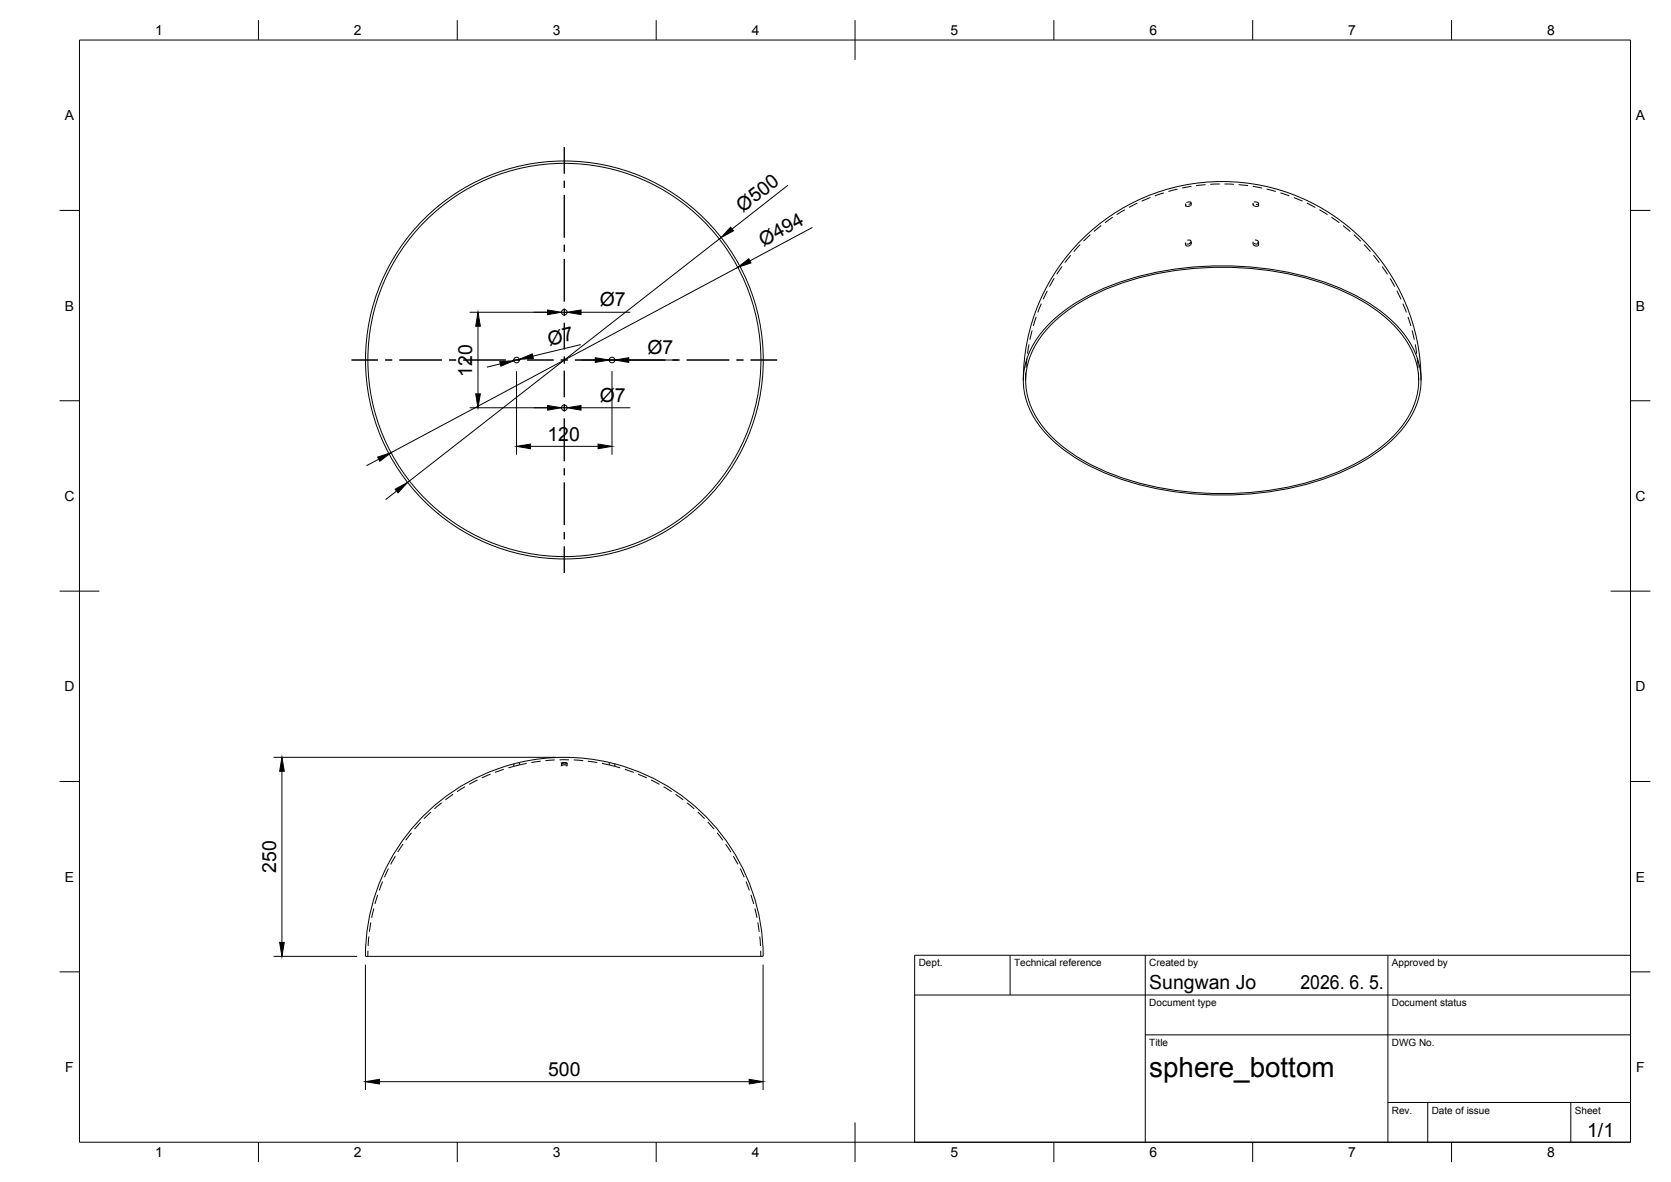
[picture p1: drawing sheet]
<svg xmlns="http://www.w3.org/2000/svg" width="420mm" height="297mm" viewBox="0 0 420 297" stroke-linecap="round" stroke-linejoin="round" font-family="sans-serif">
<!-- layer: Hidden -->
<g fill="none" stroke="#000" stroke-width=".25">
<path d="M274.2 59l-1.8 1.6M276.9 56.7l-1.8 1.5M279.8 54.6l-2 1.4M282.8 52.7l-2 1.2M286 51.1l-2.1 1M289.3 49.6l-2.2 1M292.6 48.5l-2.2 .7M296.1 47.5l-2.3 .6M298.1 51.1v.6M298.3 50.9l.8-.2a.31 .31 0 0 1 .4 .3 .31 .31 0 0 1-.4 .3l-.2 .1M299.4 51.3l-.1 .4-.8 .2a.27 .27 0 0 1-.4-.1 .27 .27 0 0 1 .2-.4M299.5 51v.5"/>
<path d="M299.6 46.8l-2.4 .5M303.1 46.4l-2.3 .3M306.7 46.2l-2.4 .1M307.9 46.2l2.4 .1M311.4 46.4l2.4 .3M315 46.8l2.4 .5M315.1 51v.5M315.3 51.3a.29 .29 0 0 0-.2 .4 .29 .29 0 0 0 .4 .1l.5 .1a.27 .27 0 0 0 .4-.1 .27 .27 0 0 0 0-.3M315.3 50.8h.8a.32 .32 0 0 1 .3 .5 .32 .32 0 0 1-.5 .1h-.1M316.5 51.1v.6M318.5 47.5l2.3 .6M321.9 48.5l2.3 .7"/>
<path d="M325.3 49.6l2.2 1M328.6 51.1l2.1 1M331.8 52.7l2 1.2M334.8 54.6l1.9 1.4M337.7 56.7l1.8 1.5M340.4 59l1.8 1.6M260.5 79.6l-.7 2.3M261.8 76.3l-.9 2.2M263.3 73.1l-1 2.1M265.1 69.9l-1.2 2.1M267 67l-1.3 1.9M269.2 64.1l-1.4 1.9"/>
<path d="M271.6 61.5l-1.6 1.7M298.1 60.9v.5M298.5 60.4l.3-.1a.53 .53 0 0 1 .7 .5 .53 .53 0 0 1-.7 .5h-.4M299.2 60.8v.1a.57 .57 0 0 1 .2 .7 .57 .57 0 0 1-.8 .2 .42 .42 0 0 1-.5-.5M299.5 60.7v.5M315.1 60.7v.5M315.5 60.3l.7 .2a.52 .52 0 0 1 .1 .8 .52 .52 0 0 1-.8-.1h-.2M316.1 61h.1a.52 .52 0 0 1 .1 .8 .52 .52 0 0 1-.8 0l-.3-.3-.1-.4M316.5 60.9v.5M343 61.5l1.6 1.7M345.4 64.1l1.4 1.9M347.5 67l1.4 1.9"/>
<path d="M349.5 70l1.2 2M351.2 73.1l1.1 2.1M352.7 76.3l.9 2.2M354 79.6l.8 2.3M257.9 93.6v2M258.2 90.1l-.2 2.3M258.7 86.5l-.3 2.4M259.5 83l-.5 2.4M355.1 83.1l.5 2.3M355.8 86.5l.4 2.4M356.4 90.1l.2 2.3M356.7 93.6v2"/>
<path d="M113.9 199.6l-1.9 1.4M116.9 197.7l-2 1.3M120.1 196l-2.1 1.1M123.3 194.5l-2.1 1M126.7 193.3l-2.3 .8M129.2 192v.6M129.2 192.6l-1.4 .4M130.6 192.2l-1.4 .4M130.6 191.6v.6M132.4 191.8l-1.8 .4M136 191.3l-2.4 .3M139.5 191l-2.4 .2"/>
<path d="M140.7 191h2.4M141.2 191.8v.6M142.6 192.4l-.8-.2-.6 .1 .1 .2M142.6 192.4l-.1 .1M142.6 191.8v.6M144.3 191l2.3 .2M147.8 191.3l2.4 .3M151.4 191.8l1.8 .4M153.2 192.2l1.4 .4M153.2 191.6v.6M154.6 192v.6M154.6 192.6l1.4 .4"/>
<path d="M157.1 193.3l2.2 .8M160.4 194.5l2.2 1M163.7 196l2.1 1.1M166.9 197.7l2 1.3M169.9 199.6l1.9 1.4M97.7 218.3l-1 2.1M99.4 215.1l-1.2 2.1M101.3 212.1l-1.3 2M103.5 209.3l-1.5 1.9M105.8 206.6l-1.6 1.8M108.3 204.1l-1.7 1.6M111 201.7l-1.8 1.6"/>
<path d="M172.7 201.7l1.9 1.6M175.5 204.1l1.7 1.6M178 206.6l1.6 1.8M180.3 209.3l1.5 1.9M182.5 212.1l1.3 2M184.4 215.1l1.1 2.1M186.1 218.3l1 2.1M92.5 238.9v1.4M92.8 235.3l-.2 2.4M93.2 231.8l-.3 2.4M94 228.3l-.5 2.3M95 224.9l-.7 2.3"/>
<path d="M96.2 221.5l-.8 2.3M187.6 221.5l.8 2.3M188.8 224.9l.7 2.3M189.8 228.3l.5 2.3M190.5 231.8l.4 2.4M191 235.4l.2 2.3M191.3 238.9v1.4"/>
</g>
<!-- layer: Visible -->
<g fill="none" stroke="#000" stroke-width=".25">
<path d="M257.3 95.6a50 50 0 0 1 50-50 50 50 0 0 1 50 50M263.8 81.4a51.4 51.4 0 0 1 24.7-12.5 81.7 81.7 0 0 1 49 3.8 38 38 0 0 1 16.2 12.1 18.1 18.1 0 0 1-1.4 23.4 43.8 43.8 0 0 1-20.3 12.5 81.8 81.8 0 0 1-54.9-2.2 38 38 0 0 1-16.1-12.1 18.1 18.1 0 0 1 1.3-23.3zM264.3 81.6a50.8 50.8 0 0 1 24.4-12.3 80.8 80.8 0 0 1 48.5 3.7 37.6 37.6 0 0 1 15.9 11.9 17.9 17.9 0 0 1-1.3 23.1 43.3 43.3 0 0 1-20.1 12.3 80.9 80.9 0 0 1-54.3-2 37.6 37.6 0 0 1-15.9-12 17.9 17.9 0 0 1 1.3-23.1zM130.6 191.6l-1.1 .3a49.9 49.9 0 0 0-37.6 48.4h100a50 50 0 0 0-61.3-48.7M141.2 191.8l.6-.2 .8 .2-.6 .2z"/>
<circle cx="141.9" cy="78.5" r=".7"/>
<circle cx="129.9" cy="90.5" r=".71"/>
<circle cx="141.9" cy="90.5" r="50"/>
<circle cx="141.9" cy="90.5" r="49.4"/>
<circle cx="153.9" cy="90.5" r=".71"/>
<circle cx="141.9" cy="102.5" r=".7"/>
</g>
<!-- layer: BORDER -->
<g fill="none" stroke="#000" stroke-width=".25">
<path d="M20 10.1h390v276.9h-390zM65 5.1v5M115 5.1v5M165 5.1v5M215 5.1v10M265 5.1v5M315 5.1v5M365 5.1v5M15 52.9h5M410 52.9h5M15 100.7h5M410 100.7h5"/>
<path d="M15 148.6h10M405 148.6h10M15 196.4h5M410 196.4h5M15 244.2h5M410 244.2h5M65 287v5M115 287v5M165 287v5M215 282.1v9.9M265 287v5M315 287v5"/>
<path d="M365 287v5"/>
</g>
<!-- layer: TITLEBLOCK -->
<path d="M230 240.1h180v46.9h-180zM230 250h180M254 240.1v9.9M288 240.1v46.9M349 240.1v46.9M288 260.1h122M349 277.1h61M359 277.1v9.9M395 277.1v9.9" fill="none" stroke="#000" stroke-width=".25"/>
<!-- layer: FD_Dimensions -->
<g fill="none" stroke="#000" stroke-width=".25">
<path d="M181.3 59.7l-78.8 61.5M198.1 46.6l-14 11M204.3 57.2l-15.7 8.4M118.1 78.5h21M141.2 78.5h1.4M146.1 78.5h12.4M185.5 67.2l-87.2 46.6M120.2 82v17M125.8 91.4l-3.4 .9M129.9 93.3v21M130.6 90.3l-1.4 .3M146 86.6l-12 2.9"/>
<path d="M146.2 90.5h3.5M153.2 90.5h1.4M153.9 93.3v21M158.1 90.5h12.4M95.2 115.4l-3.1 1.6M118.1 102.5h21M133.4 112.2h17M141.2 102.5h1.4M146.1 102.5h12.4M99.7 123.4l-2.7 2.1M68.8 190.3h71M70.9 193.8v43"/>
<path d="M68.8 240.3h21M91.9 242.4v31.5M191.9 242.4v31.5M95.4 271.8h93"/>
</g>
<g fill="#000" stroke="#000" stroke-width=".25">
<path d="M183.7 57.1l.7 .9-3.1 1.7zM137.7 77.9l3.5 .6-3.5 .6zM142.6 78.5l3.5-.6v1.2zM185.5 67.2l2.8-2.2 .5 1.1zM120.2 78.5l.6 3.5h-1.2zM119.6 99h1.2l-.6 3.5zM125.7 90.9l3.5-.3-3.3 1.4zM130.6 90.3l3.2-1.4 .3 1.2zM149.7 89.9l3.5 .6-3.5 .6zM154.6 90.5l3.5-.6v1.2zM95 114.9l3.3-1.1-2.8 2.1zM129.9 112.2l3.5-.6v1.2z"/>
<path d="M137.7 101.9l3.5 .6-3.5 .6zM142.6 102.5l3.5-.6v1.2zM150.4 111.6l3.5 .6-3.5 .6zM99.4 122.9l3.1-1.7-2.4 2.7zM70.9 190.3l.6 3.5h-1.2zM70.3 236.8h1.2l-.6 3.5zM91.9 271.8l3.5-.6v1.2zM188.4 271.2l3.5 .6-3.5 .6z"/>
</g>
<!-- layer: Smart Centers -->
<g fill="none" stroke="#000" stroke-width=".25">
<path d="M141.9 37v6.6M141.9 45.4v1.8M141.9 49v10.7M141.9 61.5v1.8M141.9 65.1v10.7M141.9 77.6v1.8M88.4 90.5h6.6M96.8 90.5h1.8M100.4 90.5h10.7M112.9 90.5h1.8M116.5 90.5h10.7M129 90.5h1.8"/>
<path d="M132.5 90.5h6.7M141 90.5h1.8M141.9 81.1v6.7M141.9 89.6v1.8M141.9 93.2v6.6M144.6 90.5h6.6M153 90.5h1.8M156.6 90.5h10.7M169.1 90.5h1.8M172.7 90.5h10.7M185.2 90.5h1.7M188.7 90.5h6.7"/>
<path d="M141.9 101.6v1.8M141.9 105.2v10.7M141.9 117.7v1.8M141.9 121.2v10.8M141.9 133.7v1.8M141.9 137.3v6.7"/>
</g>
<text font-size="7" x="289" y="270.6">sphere_bottom</text>
<g font-size="4.9">
<text x="186.8" y="53.5" transform="rotate(-38 186.8 53.5)">Ø500</text>
<text x="192" y="62" transform="rotate(-28 192 62)">Ø494</text>
<text x="150.8" y="76.9">Ø7</text>
<text x="138.2" y="86.9" transform="rotate(-13 138.2 86.9)">Ø7</text>
<text x="162.8" y="88.9">Ø7</text>
<text x="118.7" y="94.7" transform="rotate(-90 118.7 94.7)">120</text>
<text x="150.8" y="100.9">Ø7</text>
<text x="137.7" y="110.7">120</text>
<text x="69.4" y="219.4" transform="rotate(-90 69.4 219.4)">250</text>
<text x="289" y="248.5">Sungwan Jo</text>
<text x="327" y="248.5">2026. 6. 5.</text>
<text x="137.8" y="270.4">500</text>
<text x="399.1" y="285.7">1/1</text>
</g>
<g font-size="3.5">
<text x="39" y="8.8">1</text>
<text x="89" y="8.8">2</text>
<text x="139" y="8.8">3</text>
<text x="189" y="8.8">4</text>
<text x="239" y="8.8">5</text>
<text x="289" y="8.8">6</text>
<text x="339" y="8.8">7</text>
<text x="389" y="8.8">8</text>
<text x="16.3" y="30.2">A</text>
<text x="411.3" y="30.2">A</text>
<text x="16.3" y="78">B</text>
<text x="411.3" y="78">B</text>
<text x="16.2" y="125.9">C</text>
<text x="411.2" y="125.9">C</text>
<text x="16.2" y="173.7">D</text>
<text x="411.2" y="173.7">D</text>
<text x="16.3" y="221.6">E</text>
<text x="411.3" y="221.6">E</text>
<text x="16.4" y="269.4">F</text>
<text x="411.4" y="269.4">F</text>
<text x="39" y="290.8">1</text>
<text x="89" y="290.8">2</text>
<text x="139" y="290.8">3</text>
<text x="189" y="290.8">4</text>
<text x="239" y="290.8">5</text>
<text x="289" y="290.8">6</text>
<text x="339" y="290.8">7</text>
<text x="389" y="290.8">8</text>
</g>
<g font-size="2.5">
<text x="231" y="242.9">Dept.</text>
<text x="255" y="242.9">Technical reference</text>
<text x="289" y="242.9">Created by</text>
<text x="350" y="242.9">Approved by</text>
<text x="289" y="252.8">Document type</text>
<text x="350" y="252.8">Document status</text>
<text x="289" y="262.9">Title</text>
<text x="350" y="262.9">DWG No.</text>
<text x="350" y="279.9">Rev.</text>
<text x="360" y="279.9">Date of issue</text>
<text x="396" y="279.9">Sheet</text>
</g>
</svg>
